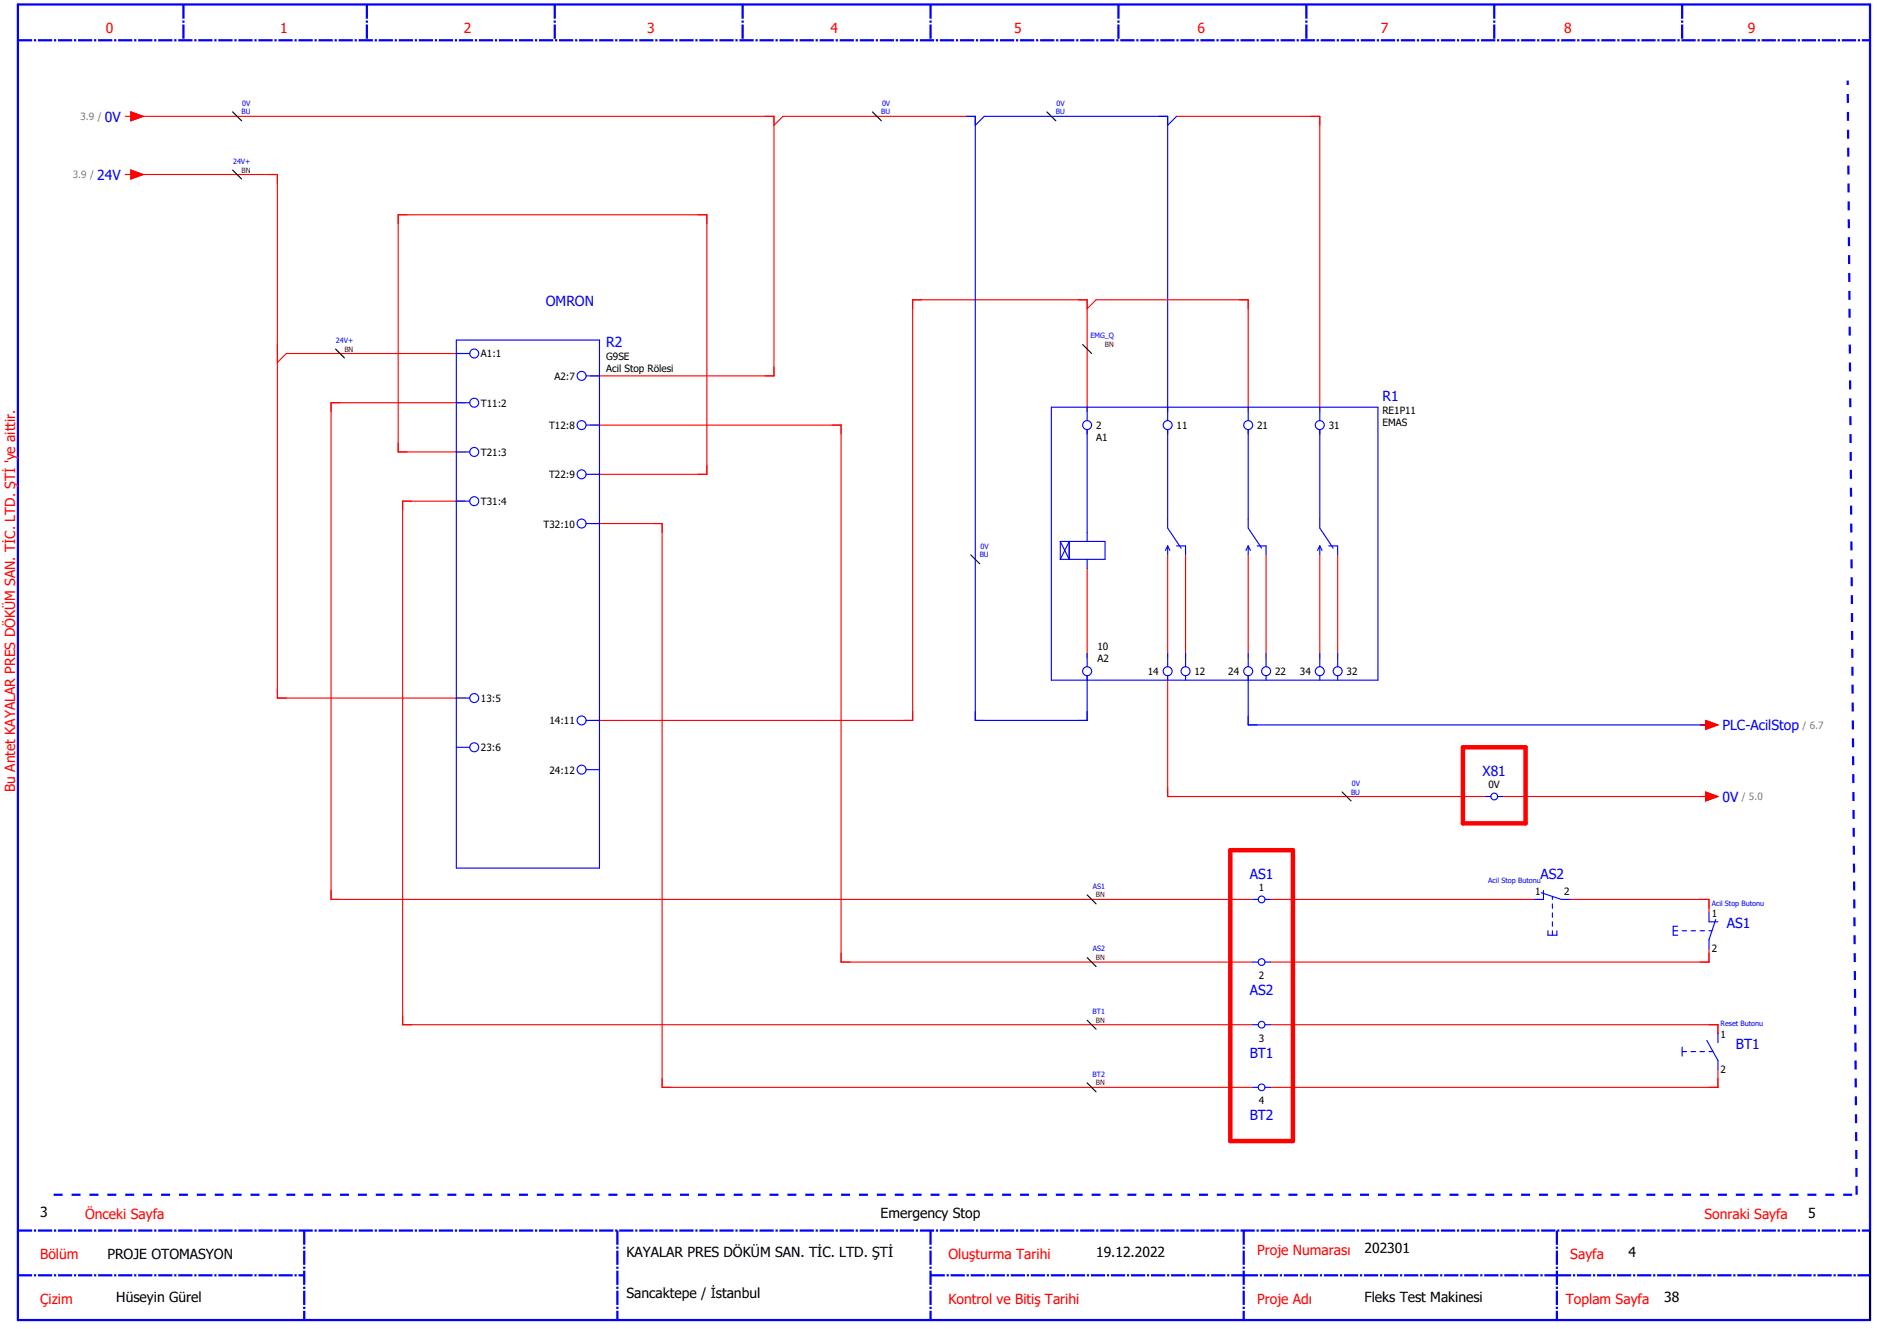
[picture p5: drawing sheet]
<svg xmlns="http://www.w3.org/2000/svg" width="420mm" height="297mm" viewBox="0 0 420 297" stroke-linecap="round" stroke-linejoin="round" font-family="sans-serif">
<path d="M4 1h414v294h-414z" fill="none" stroke="#00f" stroke-width=".5"/>
<g fill="none" stroke="#00f" stroke-width=".5" stroke-dasharray="3.2 .4 .5 .4" stroke-linecap="butt">
<path d="M4 9h414M41 1v8M82 1v8M124 1v8M166 1v8M208 1v8M250 1v8M292 1v8M334 1v8M376 1v8M4 275h414M68 275v20"/>
<path d="M138 275v20M208 275v20M278 275v20M348 275v20M4 285h64M208 285h70M278 285h70M348 285h70"/>
</g>
<path d="M418 275v20" fill="none" stroke="#000" stroke-width=".35"/>
<path d="M12 267h403M415 267l-2-249" fill="none" stroke="#00f" stroke-width=".5" stroke-dasharray="2 2" stroke-linecap="butt"/>
<g fill="none" stroke="#f00" stroke-width=".25">
<path d="M28 39h1.3M28 26h1.3M29.3 38l2.7 1-2.7 1zM29.3 25l2.7 1-2.7 1zM30 39h32v117h42M30 26h143v58h-41M218 26h-43l-2 2M263 26h32v66M104 79h-40l-2 2M243 69l2-2h34v25M104 90h-30v111h206M132 95h56v120h92"/>
<path d="M243 92v-25h-39v94h-72M104 101h-15v-53h69v58h-26M104 112h-14v117h190M132 117h16v126h132M243 127v20M261 124v23M265 124v23M279 124v23M283 124v23M295 124v23M299 124v23M261 151v27h71"/>
<path d="M336 178h46M380 162h1.3M381.3 177l2.7 1-2.7 1zM381.3 161l2.7 1-2.7 1zM284 201h59M351 201h31v3M382 212v3h-98M284 229h100v2M384 239v4h-100"/>
</g>
<g fill="none" stroke="#00f" stroke-width=".25">
<path d="M216 26h2v135h25v-10M218 28l2-2h41v68M263 26l-2 2M102 76h32v118h-32zM102 79h3M102 90h3M131 84h3M131 95h3M235 91h73v61h-73zM243 91v3M243 96v25M261 96v22l3 4.5"/>
<path d="M279 91v3M279 96v22l3 4.5M295 91v3M295 96v22l3 4.5M102 101h3M102 112h3M131 106h3M131 117h3M237 121h10v4h-10M237 121l2 4v-4l-2 4M237 121v4M243 125v2"/>
<path d="M261 122v2M261 122l.5 1M261 122l-.5 1M263 122h2v2M279 122v2M279 122l.5 1M279 122l-.5 1M281 122h2v2M295 122v2M295 122l.5 1M295 122l-.5 1M297 122h2v2"/>
<path d="M102 156h3M243 146v3M261 146v3M261 151v1M265 146v3M265 151v1M279 151v11h103M279 146v3M283 146v3M283 151v1M295 146v3M295 151v1"/>
<path d="M299 146v3M299 151v1M102 167h3M131 161h3M131 172h3M332 178h1.3M334.8 178h1.2M344.5 199.5l4.5 1.5h2M345 199v2h-2M280 201h1.2M280 215h1.2M282.7 201h1.3"/>
<path d="M282.7 215h1.3M346 208v1h2v-1M347 200.3v.7M347 202v1M347 204v1M347 206v1M347 208v1M374 208h1M375 207h-1v2h1M376 208h1M378 208h1M380 208h1"/>
<path d="M382 208h.7M382 204v2h2M383.5 205.5l-1.5 4.5v2M280 229h1.2M282.7 229h1.3M376 234v2M376 235h1M378 235h1M380 235h1M381.5 232.5l2.5 4.5v2M382 235h.9M384 231v2"/>
<path d="M280 243h1.2M282.7 243h1.3"/>
<circle cx="106" cy="79" r="1"/>
<circle cx="106" cy="90" r="1"/>
<circle cx="130" cy="95" r="1"/>
<circle cx="130" cy="84" r="1"/>
<circle cx="243" cy="95" r="1"/>
<circle cx="261" cy="95" r="1"/>
<circle cx="279" cy="95" r="1"/>
<circle cx="295" cy="95" r="1"/>
<circle cx="106" cy="112" r="1"/>
<circle cx="106" cy="101" r="1"/>
<circle cx="130" cy="106" r="1"/>
<circle cx="130" cy="117" r="1"/>
<circle cx="106" cy="156" r="1"/>
<circle cx="243" cy="150" r="1"/>
<circle cx="261" cy="150" r="1"/>
<circle cx="265" cy="150" r="1"/>
<circle cx="279" cy="150" r="1"/>
<circle cx="283" cy="150" r="1"/>
<circle cx="295" cy="150" r="1"/>
<circle cx="299" cy="150" r="1"/>
<circle cx="106" cy="167" r="1"/>
<circle cx="130" cy="161" r="1"/>
<circle cx="130" cy="172" r="1"/>
<circle cx="334" cy="178" r=".75"/>
<circle cx="282" cy="201" r=".75"/>
<circle cx="282" cy="215" r=".75"/>
<circle cx="282" cy="229" r=".75"/>
<circle cx="282" cy="243" r=".75"/>
</g>
<path d="M327 167h14v17h-14zM275 190h14v65h-14z" fill="none" stroke="#f00" stroke-width="1"/>
<g fill="#f00" stroke="#f00" stroke-width=".22">
<path d="M29.3 38l2.7 1-2.7 1z"/>
<path d="M29.3 25l2.7 1-2.7 1z"/>
<path d="M381.3 177l2.7 1-2.7 1z"/>
<path d="M381.3 161l2.7 1-2.7 1z"/>
</g>
<path d="M52 25l2 2M52 38l2 2M195 25l2 2M234 25l2 2M75 78l2 2M242 77l2 2M217 124l2 2M300 177l2 2M243 200l2 2M243 214l2 2M243 228l2 2M243 242l2 2" fill="none" stroke="#000" stroke-width=".25"/>
<g font-size="3.1" fill="#f00">
<text x="23.7" y="7.4">0</text>
<text x="62.7" y="7.4">1</text>
<text x="103.7" y="7.4">2</text>
<text x="144.7" y="7.4">3</text>
<text x="185.7" y="7.4">4</text>
<text x="226.7" y="7.4">5</text>
<text x="267.7" y="7.4">6</text>
<text x="308.7" y="7.4">7</text>
<text x="349.7" y="7.4">8</text>
<text x="390.7" y="7.4">9</text>
<text x="3.4" y="177" transform="rotate(-90 3.4 177)">Bu Antet KAYALAR PRES DÖKÜM SAN. TİC. LTD. ŞTİ 'ye aittir.</text>
<text x="19" y="272.4">Önceki Sayfa</text>
<text x="381" y="272.4">Sonraki Sayfa</text>
<text x="9" y="281.4">Bölüm</text>
<text x="212" y="281.4">Oluşturma Tarihi</text>
<text x="281" y="280.4">Proje Numarası</text>
<text x="351" y="281.4">Sayfa</text>
<text x="9" y="291.4">Çizim</text>
<text x="212" y="291.4">Kontrol ve Bitiş Tarihi</text>
<text x="281" y="291.4">Proje Adı</text>
<text x="350" y="291.4">Toplam Sayfa</text>
</g>
<g font-size="3.1" fill="#00f">
<text x="23.5" y="27.2">0V</text>
<text x="21.8" y="40.2">24V</text>
<text x="122" y="68.4">OMRON</text>
<text x="135.5" y="77.6">R2</text>
<text x="309" y="89.5">R1</text>
<text x="385" y="163.2">PLC-AcilStop</text>
<text x="331.4" y="173.4">X81</text>
<text x="385" y="179.2">0V</text>
<text x="279.4" y="196.4">AS1</text>
<text x="344.4" y="196.4">AS2</text>
<text x="386" y="207.4">AS1</text>
<text x="279.4" y="222.4">AS2</text>
<text x="279.3" y="236.4">BT1</text>
<text x="388" y="234.4">BT1</text>
<text x="279.3" y="250.4">BT2</text>
</g>
<g font-size="3.1">
<text x="9" y="272">3</text>
<text x="196.8" y="272.2">Emergency Stop</text>
<text x="404.2" y="272.2">5</text>
<text x="24" y="281.4">PROJE OTOMASYON</text>
<text x="140" y="281">KAYALAR PRES DÖKÜM SAN. TİC. LTD. ŞTİ</text>
<text x="245" y="281">19.12.2022</text>
<text x="305" y="280">202301</text>
<text x="364" y="281">4</text>
<text x="26" y="291">Hüseyin Gürel</text>
<text x="140" y="290">Sancaktepe / İstanbul</text>
<text x="305" y="291">Fleks Test Makinesi</text>
<text x="372" y="291">38</text>
</g>
<g font-size="2.2" fill="#7ca552">
<text x="18" y="26.9">3.9 /</text>
<text x="16.3" y="39.9">3.9 /</text>
<text x="402.9" y="162.9">/ 6.7</text>
<text x="389.3" y="178.9">/ 5.0</text>
</g>
<g font-size="2.2">
<text x="107.5" y="79.9">A1:1</text>
<text x="135.5" y="80.5">G9SE</text>
<text x="135.5" y="83.2">Acil Stop Rölesi</text>
<text x="123.9" y="84.9">A2:7</text>
<text x="107.5" y="90.9">T11:2</text>
<text x="122.7" y="95.9">T12:8</text>
<text x="245" y="95.9">2</text>
<text x="263" y="95.9">11</text>
<text x="281" y="95.9">21</text>
<text x="297" y="95.9">31</text>
<text x="309" y="92.4">RE1P11</text>
<text x="309" y="95.1">EMAS</text>
<text x="107.5" y="101.9">T21:3</text>
<text x="245" y="98.6">A1</text>
<text x="122.7" y="106.9">T22:9</text>
<text x="107.5" y="112.9">T31:4</text>
<text x="121.5" y="117.9">T32:10</text>
<text x="245.3" y="148">A2</text>
<text x="245.3" y="145.3">10</text>
<text x="256.6" y="150.7">14</text>
<text x="267" y="150.9">12</text>
<text x="274.6" y="150.9">24</text>
<text x="285" y="150.9">22</text>
<text x="290.6" y="150.9">34</text>
<text x="301" y="150.9">32</text>
<text x="107.5" y="156.9">13:5</text>
<text x="122.8" y="161.9">14:11</text>
<text x="107.5" y="167.9">23:6</text>
<text x="122.8" y="172.9">24:12</text>
<text x="332.7" y="176.1">0V</text>
<text x="281.4" y="199.1">1</text>
<text x="343.2" y="199.9">1</text>
<text x="349.6" y="199.9">2</text>
<text x="382.6" y="204.9">1</text>
<text x="382.6" y="212.8">2</text>
<text x="281.4" y="218.8">2</text>
<text x="281.4" y="232.8">3</text>
<text x="384.6" y="231.9">1</text>
<text x="384.6" y="239.8">2</text>
<text x="281.4" y="246.8">4</text>
</g>
<g font-size="1.6" fill="#00f">
<text x="54.2" y="23.6">0V</text>
<text x="197.2" y="23.6">0V</text>
<text x="236.2" y="23.6">0V</text>
<text x="54" y="25.6">BU</text>
<text x="197" y="25.6">BU</text>
<text x="236" y="25.6">BU</text>
<text x="52.1" y="36.6">24V+</text>
<text x="75.1" y="76.6">24V+</text>
<text x="243.7" y="75.6">EMG_Q</text>
<text x="219" y="124.6">BU</text>
<text x="219.2" y="122.6">0V</text>
<text x="302" y="177.6">BU</text>
<text x="302.2" y="175.6">0V</text>
<text x="332.7" y="197.4">Acil Stop Butonu</text>
<text x="244.3" y="198.6">AS1</text>
<text x="382.6" y="202.4">Acil Stop Butonu</text>
<text x="244.3" y="212.6">AS2</text>
<text x="244.2" y="226.6">BT1</text>
<text x="384.6" y="229.4">Reset Butonu</text>
<text x="244.2" y="240.6">BT2</text>
</g>
<g font-size="1.6" fill="#7f0000">
<text x="54" y="38.6">BN</text>
<text x="247" y="77.6">BN</text>
<text x="77" y="78.6">BN</text>
<text x="245" y="200.6">BN</text>
<text x="245" y="214.6">BN</text>
<text x="245" y="228.6">BN</text>
<text x="245" y="242.6">BN</text>
</g>
</svg>
